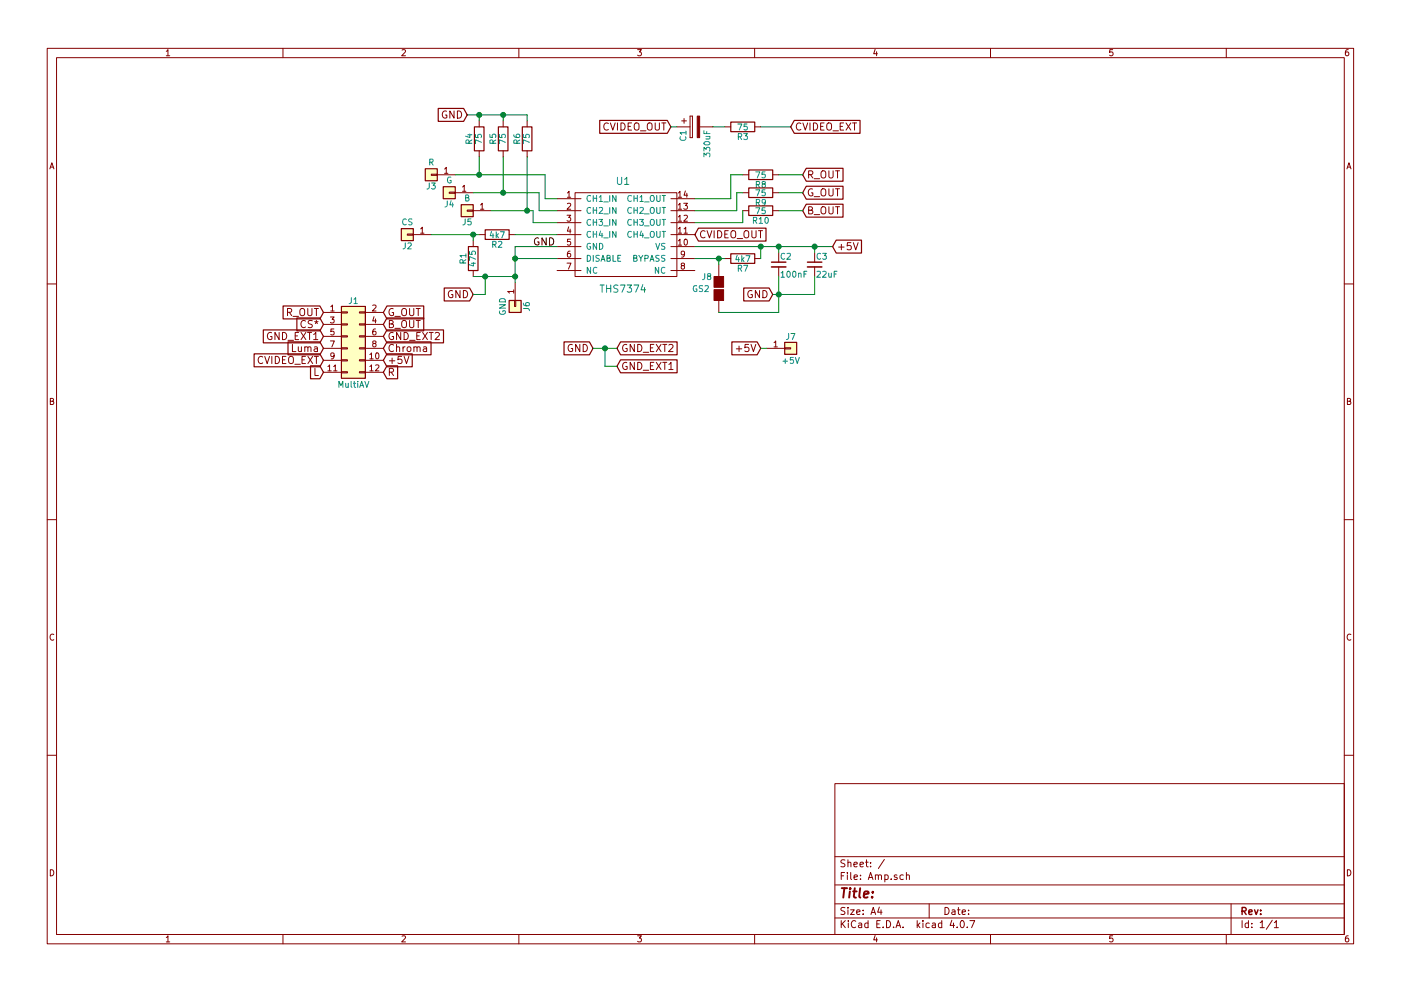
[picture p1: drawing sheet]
EESchema Schematic File Version 2
LIBS:power
LIBS:device
LIBS:switches
LIBS:relays
LIBS:motors
LIBS:transistors
LIBS:conn
LIBS:linear
LIBS:regul
LIBS:74xx
LIBS:cmos4000
LIBS:adc-dac
LIBS:memory
LIBS:xilinx
LIBS:microcontrollers
LIBS:dsp
LIBS:microchip
LIBS:analog_switches
LIBS:motorola
LIBS:texas
LIBS:intel
LIBS:audio
LIBS:interface
LIBS:digital-audio
LIBS:philips
LIBS:display
LIBS:cypress
LIBS:siliconi
LIBS:opto
LIBS:atmel
LIBS:contrib
LIBS:valves
LIBS:Amp-cache
EELAYER 25 0
EELAYER END
$Descr A4 11693 8268
encoding utf-8
Sheet 1 1
Title ""
Date ""
Rev ""
Comp ""
Comment1 ""
Comment2 ""
Comment3 ""
Comment4 ""
$EndDescr
$Comp
L Conn_02x06_Odd_Even J1
U 1 1
P 2900 2800
F 0 "J1" H 2950 3100 50  0000 C CNN
F 1 "MultiAV" H 2950 2400 50  0000 C CNN
F 2 "Pin_Headers:Pin_Header_Straight_2x06_Pitch2.54mm" H 2900 2800 50  0001 C CNN
F 3 "" H 2900 2800 50  0001 C CNN
	1    2900 2800
	1    0    0    -1  
$EndComp
Text GLabel 2700 2800 0    60   Input ~ 0
GND_EXT1
Text GLabel 3200 3000 2    60   Input ~ 0
+5V
Text GLabel 2700 2600 0    60   Input ~ 0
R_OUT
Text GLabel 3200 2600 2    60   Input ~ 0
G_OUT
Text GLabel 3200 2700 2    60   Input ~ 0
B_OUT
Text GLabel 2700 2700 0    60   Input ~ 0
CS*
Text GLabel 3200 3100 2    60   Input ~ 0
R
Text GLabel 2700 3100 0    60   Input ~ 0
L
Text GLabel 2700 2900 0    60   Input ~ 0
Luma
Text GLabel 3200 2900 2    60   Input ~ 0
Chroma
Text GLabel 3200 2800 2    60   Input ~ 0
GND_EXT2
Text GLabel 5600 1050 0    60   Input ~ 0
CVIDEO_OUT
Text GLabel 6700 1450 2    60   Input ~ 0
R_OUT
Text GLabel 5800 1950 2    60   Input ~ 0
CVIDEO_OUT
$Comp
L THS7374 U1
U 1 1
P 5300 1450
F 0 "U1" H 5200 1400 60  0000 C CNN
F 1 "THS7374" H 5200 500 60  0000 C CNN
F 2 "SMD_Packages:SSOP-14" H 5200 1400 60  0001 C CNN
F 3 "" H 5200 1400 60  0001 C CNN
	1    5300 1450
	1    0    0    -1  
$EndComp
Text GLabel 6700 1600 2    60   Input ~ 0
G_OUT
Text GLabel 6700 1750 2    60   Input ~ 0
B_OUT
$Comp
L CP C1
U 1 1
P 5800 1050
F 0 "C1" H 5825 1150 50  0000 L CNN
F 1 "330uF" H 5825 950 50  0000 L CNN
F 2 "Capacitors_Tantalum_SMD:CP_Tantalum_Case-D_EIA-7343-31_Reflow" H 5838 900 50  0001 C CNN
F 3 "" H 5800 1050 50  0001 C CNN
	1    5800 1050
	0    -1   1    0   
$EndComp
Text GLabel 2700 3000 0    60   Input ~ 0
CVIDEO_EXT
Text GLabel 6600 1050 2    60   Input ~ 0
CVIDEO_EXT
$Comp
L R R3
U 1 1
P 6200 1050
F 0 "R3" V 6280 1050 50  0000 C CNN
F 1 "75" V 6200 1050 50  0000 C CNN
F 2 "Resistors_SMD:R_1206" V 6130 1050 50  0001 C CNN
F 3 "" H 6200 1050 50  0001 C CNN
	1    6200 1050
	0    1    1    0   
$EndComp
$Comp
L R R8
U 1 1
P 6350 1450
F 0 "R8" V 6430 1450 50  0000 C CNN
F 1 "75" V 6350 1450 50  0000 C CNN
F 2 "Resistors_SMD:R_1206" V 6280 1450 50  0001 C CNN
F 3 "" H 6350 1450 50  0001 C CNN
	1    6350 1450
	0    1    1    0   
$EndComp
$Comp
L R R9
U 1 1
P 6350 1600
F 0 "R9" V 6430 1600 50  0000 C CNN
F 1 "75" V 6350 1600 50  0000 C CNN
F 2 "Resistors_SMD:R_1206" V 6280 1600 50  0001 C CNN
F 3 "" H 6350 1600 50  0001 C CNN
	1    6350 1600
	0    1    1    0   
$EndComp
$Comp
L R R10
U 1 1
P 6350 1750
F 0 "R10" V 6430 1750 50  0000 C CNN
F 1 "75" V 6350 1750 50  0000 C CNN
F 2 "Resistors_SMD:R_1206" V 6280 1750 50  0001 C CNN
F 3 "" H 6350 1750 50  0001 C CNN
	1    6350 1750
	0    1    1    0   
$EndComp
$Comp
L R R4
U 1 1
P 4000 1150
F 0 "R4" V 4080 1150 50  0000 C CNN
F 1 "75" V 4000 1150 50  0000 C CNN
F 2 "Resistors_SMD:R_1206" V 3930 1150 50  0001 C CNN
F 3 "" H 4000 1150 50  0001 C CNN
	1    4000 1150
	-1   0    0    1   
$EndComp
$Comp
L R R5
U 1 1
P 4200 1150
F 0 "R5" V 4280 1150 50  0000 C CNN
F 1 "75" V 4200 1150 50  0000 C CNN
F 2 "Resistors_SMD:R_1206" V 4130 1150 50  0001 C CNN
F 3 "" H 4200 1150 50  0001 C CNN
	1    4200 1150
	-1   0    0    1   
$EndComp
$Comp
L R R6
U 1 1
P 4400 1150
F 0 "R6" V 4480 1150 50  0000 C CNN
F 1 "75" V 4400 1150 50  0000 C CNN
F 2 "Resistors_SMD:R_1206" V 4330 1150 50  0001 C CNN
F 3 "" H 4400 1150 50  0001 C CNN
	1    4400 1150
	-1   0    0    1   
$EndComp
$Comp
L R R7
U 1 1
P 6200 2150
F 0 "R7" V 6280 2150 50  0000 C CNN
F 1 "4k7" V 6200 2150 50  0000 C CNN
F 2 "Resistors_SMD:R_1206" V 6130 2150 50  0001 C CNN
F 3 "" H 6200 2150 50  0001 C CNN
	1    6200 2150
	0    1    1    0   
$EndComp
$Comp
L R R2
U 1 1
P 4150 1950
F 0 "R2" V 4230 1950 50  0000 C CNN
F 1 "4k7" V 4150 1950 50  0000 C CNN
F 2 "Resistors_SMD:R_1206" V 4080 1950 50  0001 C CNN
F 3 "" H 4150 1950 50  0001 C CNN
	1    4150 1950
	0    1    1    0   
$EndComp
$Comp
L R R1
U 1 1
P 3950 2150
F 0 "R1" V 4030 2150 50  0000 C CNN
F 1 "475" V 3950 2150 50  0000 C CNN
F 2 "Resistors_SMD:R_1206" V 3880 2150 50  0001 C CNN
F 3 "" H 3950 2150 50  0001 C CNN
	1    3950 2150
	-1   0    0    1   
$EndComp
$Comp
L Conn_01x01 J6
U 1 1
P 4300 2550
F 0 "J6" H 4300 2650 50  0000 C CNN
F 1 "GND" H 4300 2450 50  0000 C CNN
F 2 ".pretty:SMD_PAD_2x4" H 4300 2550 50  0001 C CNN
F 3 "" H 4300 2550 50  0001 C CNN
	1    4300 2550
	0    1    1    0   
$EndComp
$Comp
L Conn_01x01 J7
U 1 1
P 6600 2900
F 0 "J7" H 6600 3000 50  0000 C CNN
F 1 "+5V" H 6600 2800 50  0000 C CNN
F 2 ".pretty:SMD_PAD_2x4" H 6600 2900 50  0001 C CNN
F 3 "" H 6600 2900 50  0001 C CNN
	1    6600 2900
	1    0    0    -1  
$EndComp
$Comp
L Conn_01x01 J3
U 1 1
P 3600 1450
F 0 "J3" H 3600 1550 50  0000 C CNN
F 1 "R" H 3600 1350 50  0000 C CNN
F 2 ".pretty:SMD_PAD_2x4" H 3600 1450 50  0001 C CNN
F 3 "" H 3600 1450 50  0001 C CNN
	1    3600 1450
	-1   0    0    1   
$EndComp
$Comp
L Conn_01x01 J4
U 1 1
P 3750 1600
F 0 "J4" H 3750 1700 50  0000 C CNN
F 1 "G" H 3750 1500 50  0000 C CNN
F 2 ".pretty:SMD_PAD_2x4" H 3750 1600 50  0001 C CNN
F 3 "" H 3750 1600 50  0001 C CNN
	1    3750 1600
	-1   0    0    1   
$EndComp
$Comp
L Conn_01x01 J5
U 1 1
P 3900 1750
F 0 "J5" H 3900 1850 50  0000 C CNN
F 1 "B" H 3900 1650 50  0000 C CNN
F 2 ".pretty:SMD_PAD_2x4" H 3900 1750 50  0001 C CNN
F 3 "" H 3900 1750 50  0001 C CNN
	1    3900 1750
	-1   0    0    1   
$EndComp
$Comp
L Conn_01x01 J2
U 1 1
P 3400 1950
F 0 "J2" H 3400 2050 50  0000 C CNN
F 1 "CS" H 3400 1850 50  0000 C CNN
F 2 ".pretty:SMD_PAD_2x4" H 3400 1950 50  0001 C CNN
F 3 "" H 3400 1950 50  0001 C CNN
	1    3400 1950
	-1   0    0    1   
$EndComp
Text Label 4450 2050 0    60   ~ 0
GND
Text GLabel 3950 2450 0    60   Input ~ 0
GND
Text GLabel 3900 950  0    60   Input ~ 0
GND
Wire Wire Line
	6500 1450 6700 1450
Wire Wire Line
	6700 1600 6500 1600
Wire Wire Line
	6500 1750 6700 1750
Wire Wire Line
	5800 1850 6200 1850
Wire Wire Line
	6200 1850 6200 1750
Wire Wire Line
	5800 1750 6150 1750
Wire Wire Line
	6150 1750 6150 1600
Wire Wire Line
	6150 1600 6200 1600
Wire Wire Line
	5800 1650 6100 1650
Wire Wire Line
	6100 1650 6100 1450
Wire Wire Line
	6100 1450 6200 1450
Wire Wire Line
	4650 1850 4450 1850
Wire Wire Line
	4450 1850 4450 1750
Wire Wire Line
	4650 1750 4500 1750
Wire Wire Line
	4500 1750 4500 1600
Wire Wire Line
	4500 1600 3950 1600
Wire Wire Line
	4650 1650 4550 1650
Wire Wire Line
	4550 1650 4550 1450
Wire Wire Line
	4550 1450 3800 1450
Wire Wire Line
	5800 2050 6950 2050
Wire Wire Line
	5800 2150 6050 2150
Connection ~ 6350 2050
Wire Wire Line
	3950 2000 3950 1950
Wire Wire Line
	3600 1950 4000 1950
Connection ~ 3950 1950
Wire Wire Line
	4300 1950 4650 1950
Wire Wire Line
	4300 2300 3950 2300
Wire Wire Line
	4450 1750 4100 1750
Wire Wire Line
	6350 1050 6600 1050
Wire Wire Line
	6050 1050 5950 1050
Wire Wire Line
	5600 1050 5650 1050
Wire Wire Line
	4200 1300 4200 1600
Connection ~ 4200 1600
Wire Wire Line
	4000 1300 4000 1450
Connection ~ 4000 1450
Wire Wire Line
	4400 1300 4400 1750
Connection ~ 4400 1750
Wire Wire Line
	4000 1000 4000 950 
Wire Wire Line
	3900 950  4400 950 
Wire Wire Line
	4400 950  4400 1000
Wire Wire Line
	4200 1000 4200 950 
Connection ~ 4200 950 
Wire Wire Line
	3950 2450 4050 2450
Wire Wire Line
	4050 2450 4050 2300
Connection ~ 4050 2300
Connection ~ 4000 950 
Wire Wire Line
	4300 2150 4650 2150
Wire Wire Line
	4650 2050 4300 2050
Wire Wire Line
	4300 2050 4300 2350
Connection ~ 4300 2300
Connection ~ 4300 2150
Text GLabel 6450 2450 0    60   Input ~ 0
GND
$Comp
L C_Small C2
U 1 1
P 6500 2200
F 0 "C2" H 6510 2270 50  0000 L CNN
F 1 "100nF" H 6510 2120 50  0000 L CNN
F 2 "Capacitors_SMD:C_1206" H 6500 2200 50  0001 C CNN
F 3 "" H 6500 2200 50  0001 C CNN
	1    6500 2200
	1    0    0    -1  
$EndComp
$Comp
L C_Small C3
U 1 1
P 6800 2200
F 0 "C3" H 6810 2270 50  0000 L CNN
F 1 "22uF" H 6810 2120 50  0000 L CNN
F 2 "Capacitors_SMD:C_1206" H 6800 2200 50  0001 C CNN
F 3 "" H 6800 2200 50  0001 C CNN
	1    6800 2200
	1    0    0    -1  
$EndComp
Wire Wire Line
	6500 2100 6500 2050
Connection ~ 6500 2050
Wire Wire Line
	6800 2100 6800 2050
Connection ~ 6800 2050
Wire Wire Line
	6450 2450 6800 2450
Wire Wire Line
	6500 2300 6500 2600
Wire Wire Line
	6800 2450 6800 2300
Connection ~ 6500 2450
$Comp
L GS2 J8
U 1 1
P 6000 2400
F 0 "J8" H 5900 2500 50  0000 C CNN
F 1 "GS2" H 5850 2400 50  0000 C CNN
F 2 "Connect:GS2" V 6074 2400 50  0001 C CNN
F 3 "" H 6000 2400 50  0001 C CNN
	1    6000 2400
	1    0    0    -1  
$EndComp
Wire Wire Line
	6350 2150 6350 2050
Wire Wire Line
	6000 2200 6000 2150
Connection ~ 6000 2150
Wire Wire Line
	6500 2600 6000 2600
Text GLabel 5150 2900 2    60   Input ~ 0
GND_EXT2
Text GLabel 5150 3050 2    60   Input ~ 0
GND_EXT1
Text GLabel 4950 2900 0    60   Input ~ 0
GND
Wire Wire Line
	4950 2900 5150 2900
Wire Wire Line
	5150 3050 5050 3050
Wire Wire Line
	5050 3050 5050 2900
Connection ~ 5050 2900
Text GLabel 6950 2050 2    60   Input ~ 0
+5V
Text GLabel 6350 2900 0    60   Input ~ 0
+5V
Wire Wire Line
	6350 2900 6400 2900
$EndSCHEMATC
